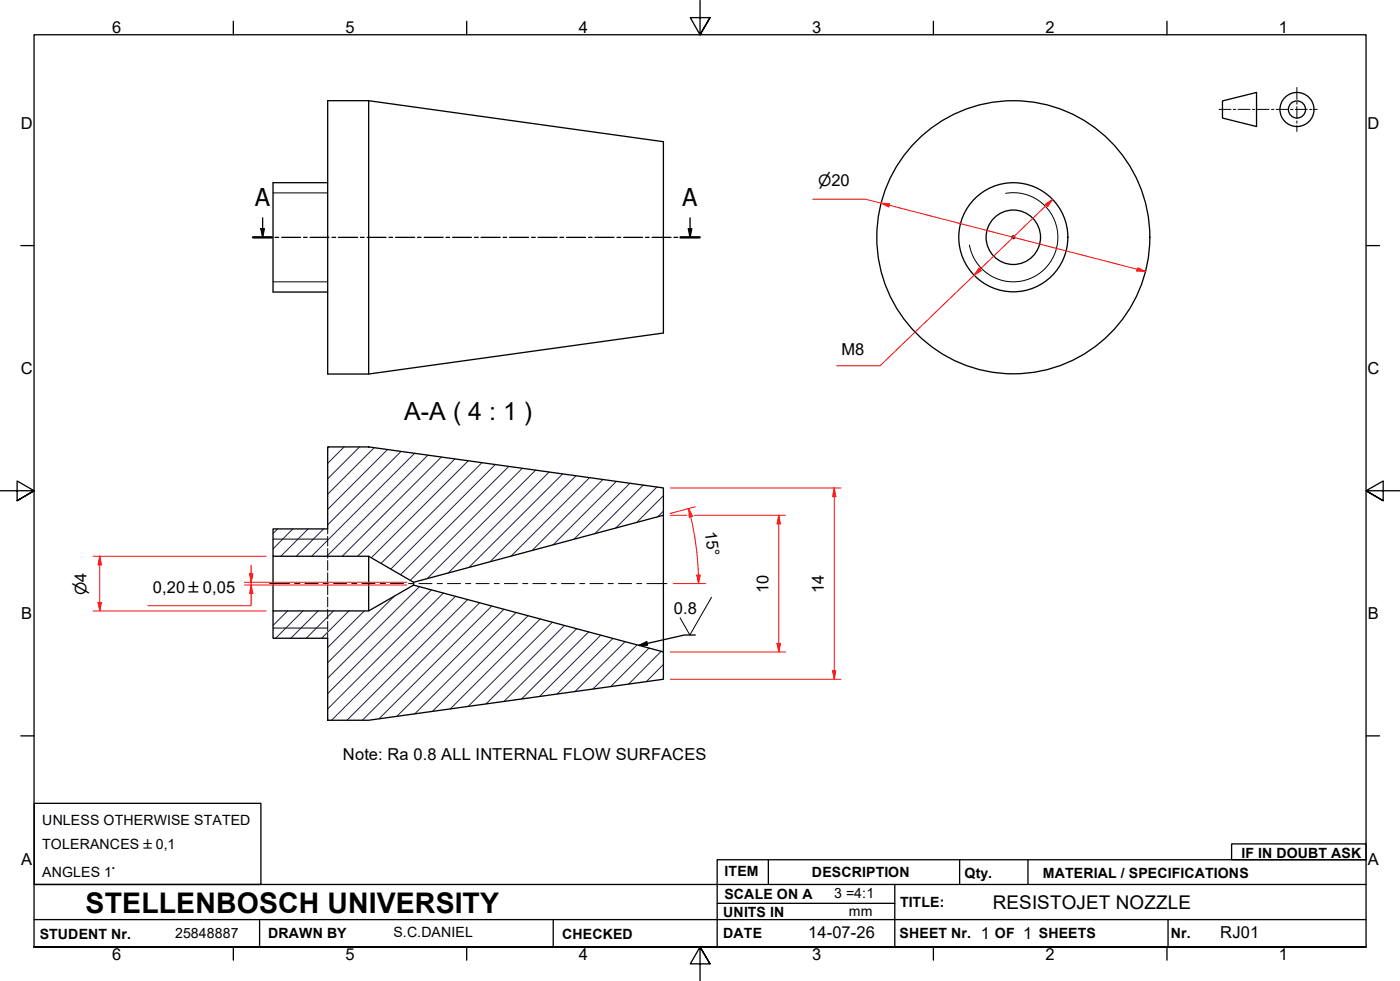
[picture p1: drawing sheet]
<svg xmlns="http://www.w3.org/2000/svg" width="410mm" height="287mm" viewBox="0 0 410 287" stroke-linecap="round" stroke-linejoin="round" font-family="sans-serif">
<!-- layer: Hatch -->
<g fill="none" stroke="#1e1e47" stroke-width=".29">
<path d="M96.3 130.8l-.4 .4M100.8 130.8l-4.9 4.9M105.3 130.8l-9.4 9.4M109.5 131.1l-13.6 13.6M113.5 131.6l-17.6 17.5M117.4 132.2l-21.5 21.4M121.3 132.7l-30.1 30.1M125.3 133.2l-29.6 29.6M129.2 133.8l-29 29M133.2 134.4l-28.5 28.4M137.1 134.9l-28.4 28.4M141.1 135.5l-29.5 29.4"/>
<path d="M145 136l-30.6 30.6M149 136.5l-31.7 31.7M152.9 137.1l-32.8 32.8M156.8 137.6l-31.7 31.8M160.8 138.2l-29.5 29.5M164.7 138.8l-27.3 27.3M168.7 139.3l-25.2 25.1M172.6 139.8l-23 23M81.3 154.8l-1.4 1.4M85.7 154.8l-5.8 5.9M90.2 154.8l-8 8M94.7 154.8l-8 8"/>
<path d="M176.5 140.3l-20.7 20.9M180.5 140.9l-18.6 18.6M184.4 141.5l-16.4 16.4M188.3 142l-14.1 14.2M192.3 142.6l-12 12M194.2 149.6l-1.6 1.7M194.2 145.1l-7.8 7.8M84.2 178.8l-4.3 4.3M88.7 178.8l-8 8M93.2 178.8l-8 8M97.7 178.8l-8 8M102.2 178.8l-8 8"/>
<path d="M106.7 178.8l-10.8 10.8M115.5 174.4l-19.6 19.6M122.8 171.7l-26.9 26.8M126.3 172.7l-30.4 30.3M129.9 173.6l-34 33.9M133.4 174.5l-36.3 36.3M137 175.5l-35.4 35.3M140.5 176.4l-34.4 34.4M144 177.4l-33 33M147.6 178.3l-31.4 31.4M151.1 179.3l-29.7 29.7M154.6 180.2l-28 28"/>
<path d="M158.2 181.2l-26.4 26.3M161.7 182.1l-24.6 24.7M165.3 183.1l-23 23M168.8 184l-21.3 21.4M172.3 185l-19.6 19.6M175.9 185.9l-18 18M179.5 186.9l-16.4 16.3M183 187.8l-14.7 14.7M186.5 188.8l-12.9 12.9M190.1 189.7l-11.3 11.3M193.6 190.6l-9.6 9.7M194.2 194.5l-5 5"/>
</g>
<!-- layer: Threads(ISO) -->
<path d="M79.9 56.5h16M294.4 56.6a13 13 0 0 1 15.2 10.6 13 13 0 0 1-10.6 15.1 13 13 0 0 1-15.1-10.6M79.9 82.5h16M79.9 157.8h16M79.9 183.8h16" fill="none" stroke="#000" stroke-width=".29"/>
<!-- layer: Visible Edges(ISO) -->
<g fill="none" stroke="#000" stroke-width=".38">
<path d="M95.9 29.5h12l86.3 12v56l-86.3 12h-12zM107.9 29.5v80M95.9 53.5h-16v32h16M95.9 130.8h12l86.3 12v8l-73.1 19.6-13.2-7.6h-28v-8h16zM194.2 150.8v40M79.9 178.8h28l13.2-7.5 73.1 19.5v8l-86.3 12h-12v-24h-16zM79.9 162.8v16M107.9 162.8v16M121.1 170.4v.9"/>
<circle cx="296.7" cy="69.5" r="40"/>
<circle cx="296.7" cy="69.5" r="16"/>
<circle cx="296.7" cy="69.5" r="8"/>
<circle cx="296.7" cy="69.5" r=".41"/>
</g>
<!-- layer: Hidden Edges(ISO) -->
<path d="M95.9 154.8v1.5M95.9 157v2.8M95.9 160.5v2.9M95.9 164.1v2.9M95.9 167.7v2.8M95.9 171.2v2.9M95.9 174.8v2.8M95.9 178.3v2.9M95.9 181.9v2.8M95.9 185.4v1.4" fill="none" stroke="#000" stroke-width=".29"/>
<!-- layer: Section View Lines(ISO) -->
<g fill="none" stroke="#000" stroke-width=".38">
<path d="M74.1 69.5h5.5M76.4 66.9h1l-.5 2.6zM76.9 63.8v5.7M80.5 69.5h1.1M82.5 69.5h5.5M88.9 69.5h1M90.8 69.5h5.5M97.2 69.5h1.1M99.1 69.5h5.6M105.5 69.5h1.1M107.5 69.5h5.5M113.9 69.5h1"/>
<path d="M115.8 69.5h5.6M122.2 69.5h1.1M124.2 69.5h5.5M130.6 69.5h1M132.5 69.5h5.5M138.9 69.5h1.1M140.8 69.5h5.6M147.3 69.5h1M149.2 69.5h5.5M155.6 69.5h1.1M157.5 69.5h5.6M164 69.5h1"/>
<path d="M165.9 69.5h5.5M172.3 69.5h1.1M174.2 69.5h5.6M180.7 69.5h1M182.6 69.5h5.6M189 69.5h1.1M190.9 69.5h5.6M197.4 69.5h1M199.3 69.5h5.6M201.5 66.9h1.1l-.5 2.6zM202.1 63.8v5.7"/>
</g>
<path d="M74.1 69.5h5.5M199.3 69.5h5.6" fill="none" stroke="#000" stroke-width=".7"/>
<path d="M76.4 66.9h1l-.5 2.6zM201.5 66.9h1.1l-.5 2.6z" fill="#000"/>
<!-- layer: Border_0 -->
<g fill="none" stroke="#000" stroke-width=".38">
<path d="M68.3 6.2v4M136.7 6.2v4M205 .1v10.1l-2.9-5h5.8l-2.9 5 2.9-5M273.3 6.2v4M341.7 6.2v4M6.1 71.9h3.9M400 71.9h3.9M0 143.7h10l-5-2.9v5.8l5-2.9-5 2.9M410 143.7h-10l5-2.9v5.8l-5-2.9 5 2.9M6.1 215.4h3.9M400 215.4h3.9M10 277.2v-267h390v267h-390h390"/>
<path d="M68.3 277.2v3.9M136.7 277.2v3.9M273.3 277.2v3.9M341.7 277.2v3.9M207.9 282.1l-2.9-4.9 2.9 4.9h-5.8l2.9-4.9v10"/>
</g>
<!-- layer: Sketch Geometry(ISO) -->
<path d="M10 258.9h390M225 251.7v7.2M262 258.9v18.3M281 251.7v7.2M301 251.7v7.2M400 251.7h-190v25.5M10 277.2h390M10 269.2h390M76 269.2v8M162 269.2v8M210 264.4h52M342 269.2v8" fill="none" stroke="#000" stroke-width=".38"/>
<!-- layer: Centerline(ISO) -->
<g fill="none" stroke="#000" stroke-width=".29">
<path d="M78.9 170.8h5.9M86.3 170.8h1.5M89.3 170.8h3.9M94.6 170.8h1.5M97.7 170.8h3.8M103 170.8h1.5M106 170.8h3.8M111.3 170.8h1.5M114.3 170.8h3.9M119.6 170.8h1.6M122.7 170.8h3.8M128 170.8h1.5"/>
<path d="M131 170.8h3.9M136.3 170.8h1.6M139.4 170.8h3.8M144.7 170.8h1.5M147.7 170.8h3.8M153 170.8h1.6M156 170.8h3.9M161.4 170.8h1.5M164.4 170.8h3.8M169.7 170.8h1.5M172.7 170.8h3.9M178.1 170.8h1.5"/>
<path d="M181.1 170.8h3.8M186.4 170.8h1.5M189.4 170.8h5.9"/>
</g>
<!-- layer: Dimensions(ISO) -->
<path d="M204.5 168.4v2.4" fill="none" stroke="#f00" stroke-width=".29"/>
<path d="M204 168.4h1l-.5 2.4z" fill="#f00"/>
<path d="M201.7 148.9l.5 2.4M204 168.4h1l-.5 2.4z" fill="none" stroke="#f00" stroke-width=".29"/>
<path d="M201.7 148.9l1.1 2.2-1 .3z" fill="#f00"/>
<path d="M201.7 148.9l1.1 2.2-1 .3zM202.3 151.3l1.4 7.8 .8 9.3M203.6 148.4l-7.4 1.9M73.5 168v2.4M197.2 170.8h9.4" fill="none" stroke="#f00" stroke-width=".29"/>
<path d="M73.1 168h.9l-.5 2.4z" fill="#f00"/>
<path d="M73.1 168h.9l-.5 2.4zM73.5 171.3v2.5" fill="none" stroke="#f00" stroke-width=".29"/>
<path d="M73.5 171.3l.5 2.5h-.9z" fill="#f00"/>
<path d="M29.2 162.8v2.6M71.6 170.4h47.5M71.6 171.3h47.5M73.5 171.3l.5 2.5h-.9zM73.5 173.8v3.5h-30.2M73.5 165.4v2.6M73.5 170.4v.9" fill="none" stroke="#f00" stroke-width=".29"/>
<path d="M29.2 162.8l.5 2.6h-1z" fill="#f00"/>
<path d="M29.2 162.8l.5 2.6h-1zM29.2 176.4v2.4" fill="none" stroke="#f00" stroke-width=".29"/>
<path d="M28.7 176.4h1l-.5 2.4z" fill="#f00"/>
<path d="M228 150.8v2.6M27.2 178.8h50.7M27.2 162.8h50.7M28.7 176.4h1l-.5 2.4zM29.2 165.4v11" fill="none" stroke="#f00" stroke-width=".29"/>
<path d="M228 150.8l.5 2.6h-1z" fill="#f00"/>
<path d="M228 150.8l.5 2.6h-1zM228 188.4v2.4" fill="none" stroke="#f00" stroke-width=".29"/>
<path d="M227.5 188.4h1l-.5 2.4z" fill="#f00"/>
<path d="M287 78.8l-1.8 1.8M196.3 150.8h4.8M203.2 150.8h26.8M228 153.4v35M196.3 190.8h33.7M227.5 188.4h1l-.5 2.4z" fill="none" stroke="#f00" stroke-width=".29"/>
<path d="M286.6 78.5l.7 .7-2.1 1.4z" fill="#f00"/>
<path d="M308.2 58.4l-1.8 1.7M286.6 78.5l.7 .7-2.1 1.4z" fill="none" stroke="#f00" stroke-width=".29"/>
<path d="M306.1 59.8l2.1-1.4-1.4 2.1z" fill="#f00"/>
<path d="M257.9 59.5l2.5 .6M306.1 59.8l2.1-1.4-1.4 2.1zM306.4 60.1l-19.4 18.7M285.2 80.6l-27.5 26.5h-12.8" fill="none" stroke="#f00" stroke-width=".29"/>
<path d="M257.9 59.5l2.6 .1-.2 1z" fill="#f00"/>
<path d="M257.9 59.5l2.6 .1-.2 1zM333 78.8l2.4 .7" fill="none" stroke="#f00" stroke-width=".29"/>
<path d="M333.1 78.4l2.3 1.1-2.5-.2z" fill="#f00"/>
<path d="M238 58.3h15.4l4.5 1.2M260.4 60.1l72.6 18.7M333.1 78.4l2.3 1.1-2.5-.2zM244.3 142.8v2.6" fill="none" stroke="#f00" stroke-width=".29"/>
<path d="M244.3 142.8l.4 2.6h-.9z" fill="#f00"/>
<path d="M244.3 142.8l.4 2.6h-.9zM244.3 196.4v2.4" fill="none" stroke="#f00" stroke-width=".29"/>
<path d="M243.8 196.4h.9l-.4 2.4z" fill="#f00"/>
<path d="M196.3 142.8h50M244.3 145.4v51M196.3 198.8h50M243.8 196.4h.9l-.4 2.4z" fill="none" stroke="#f00" stroke-width=".29"/>
<!-- layer: Sketch Geometry(ISO) -->
<g fill="none" stroke="#000" stroke-width=".38">
<path d="M357.9 29.5l10-2.4v9.9l-10-2.4zM10 235.2h66.4v23.7h-66.4zM360.6 247h39.4v4.7h-39.4z"/>
<circle cx="379.8" cy="32" r="5"/>
<circle cx="379.8" cy="32" r="2.51"/>
</g>
<g fill="none" stroke="#000" stroke-width=".29">
<path d="M356.9 32h3.5M361.1 32h.7M362.5 32h3.5M366.7 32h.7M368.1 32h3.5M372.3 32h.7M373.7 32h3.5M377.9 32h.7M379.3 32h3.5M379.7 25.6v3.5M379.7 29.8v.7M379.7 31.2v3.5"/>
<path d="M379.7 35.4v.7M379.7 36.8v1.7M383.5 32h.7M384.9 32h.8"/>
</g>
<!-- layer: Symbols(ISO) -->
<path d="M187.1 188.9l2.3-1.1 .2 1.1zM203.6 185.9h-3.2l-13.3 3" fill="none" stroke="#000" stroke-width=".38"/>
<path d="M187.1 188.9l2.3-1.1 .2 1.1z" fill="#000"/>
<path d="M208.3 174.8l-6.3 11.1-2.9-5" fill="none" stroke="#000" stroke-width=".29"/>
<text font-size="8.3" x="25.1" y="267.2">STELLENBOSCH UNIVERSITY</text>
<text font-size="7.3" x="118.4" y="122.8">A-A ( 4 : 1 )</text>
<g font-size="7.2">
<text x="74.7" y="60.3">A</text>
<text x="199.8" y="60.3">A</text>
</g>
<text font-size="5.5" x="290.7" y="266.1">RESISTOJET NOZZLE</text>
<g font-size="4.8">
<text x="32.8" y="9.7">6</text>
<text x="101.2" y="9.7">5</text>
<text x="169.5" y="9.7">4</text>
<text x="237.8" y="9.7">3</text>
<text x="306.1" y="9.7">2</text>
<text x="374.5" y="9.7">1</text>
<text x="6.1" y="37.8">D</text>
<text x="400.4" y="37.8">D</text>
<text x="246.4" y="104">M8</text>
<text x="6.1" y="109.6">C</text>
<text x="400.4" y="109.6">C</text>
<text x="206.4" y="155.7" transform="rotate(83 206.4 155.7)">15°</text>
<text x="44.8" y="173.6">0,20 ±0,05</text>
<text x="225" y="173.6" transform="rotate(-90 225 173.6)">10</text>
<text x="241.2" y="173.6" transform="rotate(-90 241.2 173.6)">14</text>
<text x="197.3" y="179.8">0.8</text>
<text x="6.2" y="181.3">B</text>
<text x="400.5" y="181.3">B</text>
<text x="100.4" y="222.5">Note: Ra 0.8 ALL INTERNAL FLOW SURFACES</text>
<text x="6.2" y="253.1">A</text>
<text x="400.5" y="253.1">A</text>
<text x="236.7" y="274.7">14-07-26</text>
<text x="287.1" y="274.8">1</text>
<text x="299.6" y="274.8">1</text>
<text x="357.3" y="274.7">RJ01</text>
<text x="32.8" y="281.1">6</text>
<text x="101.2" y="281.1">5</text>
<text x="169.5" y="281.1">4</text>
<text x="237.8" y="281.1">3</text>
<text x="306.1" y="281.1">2</text>
<text x="374.5" y="281.1">1</text>
</g>
<g font-size="4.6">
<text x="239.5" y="54.4">⌀20</text>
<text x="25.3" y="174.2" transform="rotate(-90 25.3 174.2)">⌀4</text>
</g>
<g font-size="4.1">
<text x="12.4" y="241.6">UNLESS OTHERWISE STATED</text>
<text x="12.4" y="248.5">TOLERANCES ±0,1</text>
<text x="363.5" y="251.2">IF IN DOUBT ASK</text>
<text x="12.4" y="256.6">ANGLES 1°</text>
<text x="212.2" y="256.5">ITEM</text>
<text x="237.7" y="256.7">DESCRIPTION</text>
<text x="282.4" y="256.9">Qty.</text>
<text x="305.4" y="256.9">MATERIAL / SPECIFICATIONS</text>
<text x="212.1" y="263">SCALE ON A</text>
<text x="244.2" y="263">3 =4:1</text>
<text x="211.8" y="268.4">UNITS IN</text>
<text x="248.5" y="268.2">mm</text>
<text x="263.5" y="265.6">TITLE:</text>
<text x="11.6" y="274.8">STUDENT Nr.</text>
<text x="51.2" y="274.7">25848887</text>
<text x="78.5" y="274.6">DRAWN BY</text>
<text x="115.2" y="274.4">S.C.DANIEL</text>
<text x="164.6" y="274.8">CHECKED</text>
<text x="211.8" y="274.6">DATE</text>
<text x="263.4" y="274.6">SHEET Nr.</text>
<text x="291.3" y="274.6">OF</text>
<text x="304.2" y="274.6">SHEETS</text>
<text x="342.8" y="274.5">Nr.</text>
</g>
</svg>
